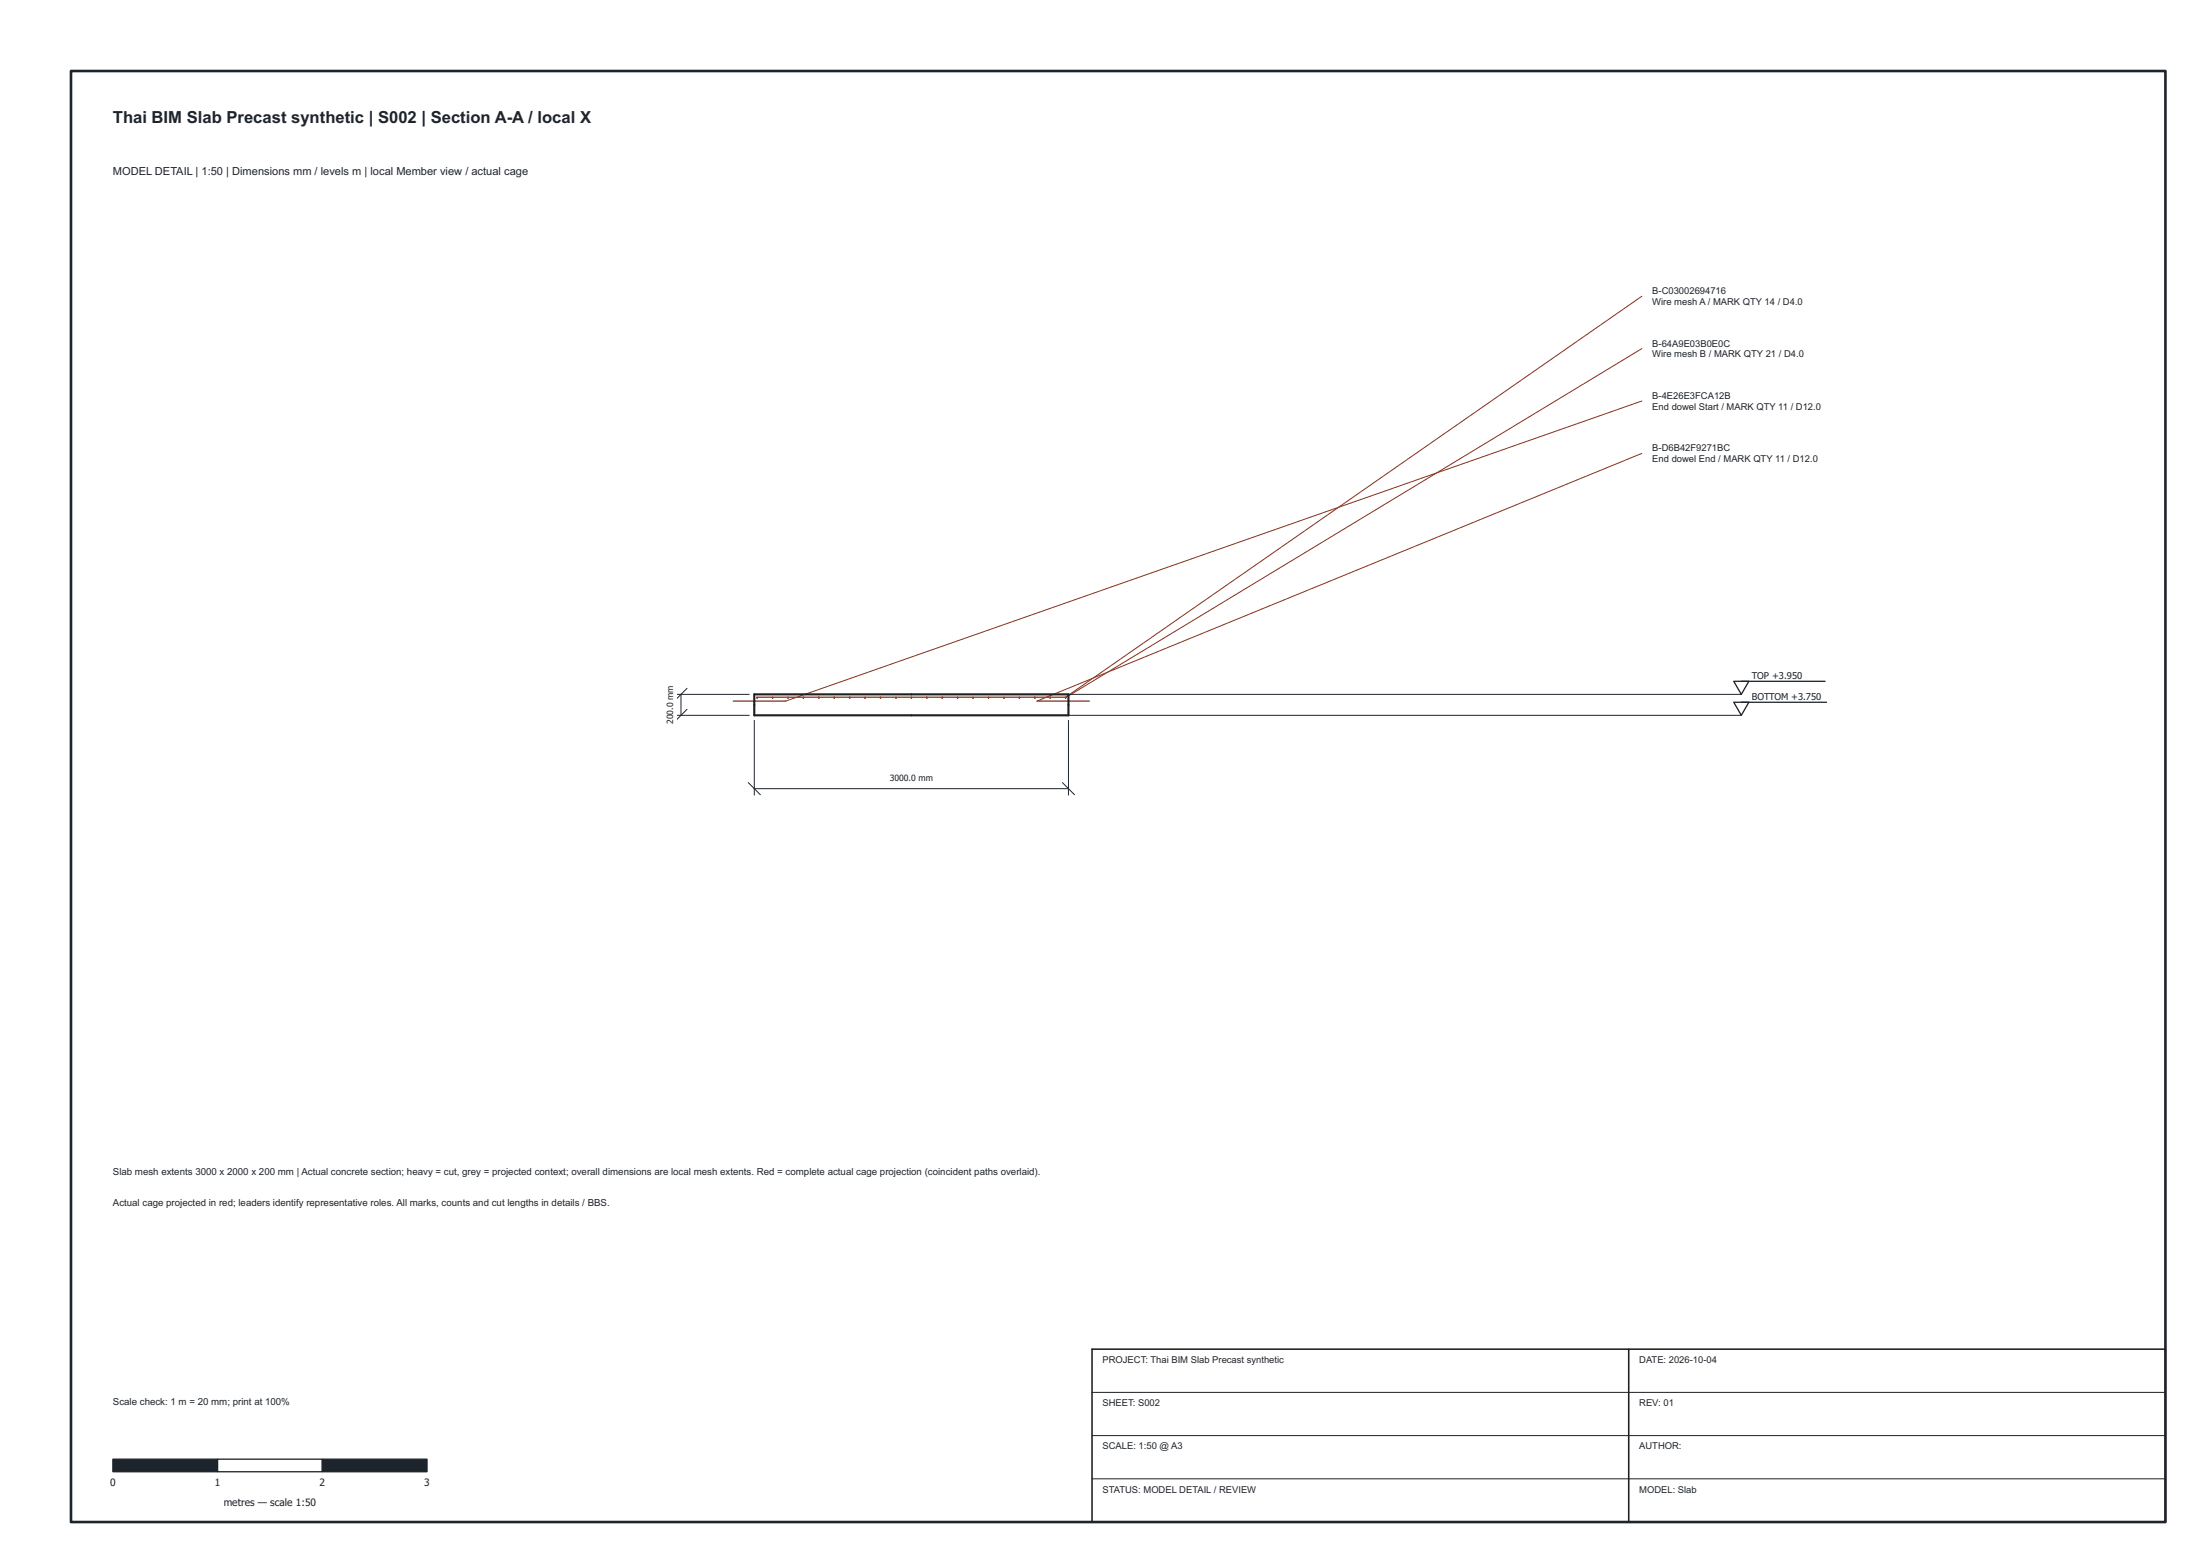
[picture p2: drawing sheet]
<svg xmlns="http://www.w3.org/2000/svg" width="420mm" height="297mm" viewBox="0 0 420 297" stroke-linecap="round" stroke-linejoin="round" font-family="sans-serif">
<path d="M144.1 132.6h60v4h-60z" fill="none" stroke="#aaa" stroke-width=".19"/>
<path d="M313.6 56.6l-110.1 76.5M313.6 76.6l-163.5 57.2M313.6 66.6l-110.1 66.6M313.6 86.6l-115.5 47.2" fill="none" stroke="#8c301b" stroke-width=".19"/>
<path d="M208.6 265.8h205M208.6 274.1h205M208.6 282.3h205" fill="none" stroke="#202020" stroke-width=".19"/>
<g fill="none" stroke="#8c301b" stroke-width=".25">
<path d="M140.1 133.8h10M144.6 133.2h.1M144.6 133.1v.1M144.6 133.1h.1M144.6 133.1h58.9M147.5 133.2h.1M147.6 133.1l-.1 .1M147.6 133.2h-.1M147.6 133.2h.1M150.4 133.2h.1M150.5 133.2h.1M150.5 133.1v.1"/>
<path d="M153.4 133.2h.1M153.4 133.1v.1M153.4 133.1h.1M153.5 133.2h-.1M153.5 133.2h.1M156.3 133.2h.1M156.4 133.1h.1M156.4 133.1l-.1 .1M156.4 133.2h.1M159.3 133.2h.1M159.3 133.1v.1M159.3 133.1h.1"/>
<path d="M159.3 133.1l.1 .1M159.4 133.2h.1M159.4 133.2h-.1M162.2 133.2h.1M162.3 133.1l-.1 .1M162.3 133.1h.1M162.3 133.2h.1M162.3 133.1v.1M165.2 133.2h.1M165.2 133.1v.1M165.2 133.1h.1M165.3 133.2h-.1"/>
<path d="M165.3 133.2h.1M168.1 133.2h.1M168.2 133.1l-.1 .1M168.2 133.2h.1M171.1 133.2h.1M171.1 133.1v.1M174 133.2h.1M174 133.1v.1M174 133.1h.1M174.1 133.2h.1M177 133.2h.1M177 133.1v.1"/>
<path d="M179.9 133.2h.1M179.9 133.1l.1 .1M179.9 133.1v.1M180 133.2h-.1M180 133.2h.1M182.9 133.2h.1M182.9 133.1v.1M182.9 133.1h.1M185.8 133.2h.1M185.8 133.1h.1M185.8 133.1v.1M185.9 133.2h-.1"/>
<path d="M185.9 133.2h.1M188.7 133.2h.1M188.8 133.2h-.1M188.8 133.1v.1M188.8 133.2h.1M188.8 133.1h.1M191.7 133.2h.1M191.7 133.1v.1M191.7 133.1h.1M191.8 133.1v.1M191.8 133.2h-.1M191.8 133.2h.1"/>
<path d="M194.6 133.2h.1M194.7 133.1l-.1 .1M194.7 133.1h.1M194.7 133.2h.1M197.6 133.2h.1M197.6 133.1v.1M197.7 133.2h.1M197.7 133.2h-.1M198.1 133.8h10M200.5 133.2h.1M200.5 133.1v.1M200.5 133.1l.1 .1"/>
<path d="M200.6 133.2h.1M203.5 133.2h.1M203.5 133.1v.1M203.5 133.1h.1M203.6 133.2h.1"/>
</g>
<path d="M144.1 132.6h60v4h-60z" fill="none" stroke="#202020" stroke-width=".4"/>
<path d="M208.6 257.6h205v33h-205zM311.1 257.6v33" fill="none" stroke="#202020" stroke-width=".3"/>
<path d="M21.6 278.6h20v2.4h-20z" fill="#1e242c" stroke="#1e242c" stroke-width=".25"/>
<path d="M41.6 278.6h20v2.4h-20z" fill="#fff" stroke="#1e242c" stroke-width=".25"/>
<path d="M61.6 278.6h20v2.4h-20z" fill="#1e242c" stroke="#1e242c" stroke-width=".25"/>
<path d="M144.1 137.6v14.2M204.1 137.6v14.2M142.9 149.4l2.3 2.3M144.1 150.6h60M202.9 149.4l2.3 2.3" fill="none" stroke="#1e242c" stroke-width=".19"/>
<path d="M166.9 147h14.3v2.8h-14.3z" fill="#fff"/>
<path d="M128.9 136.6h14.2M128.9 132.6h14.2M130.1 132.6v4M131.2 135.4l-2.3 2.3M131.2 131.4l-2.3 2.3" fill="none" stroke="#1e242c" stroke-width=".19"/>
<path d="M126.5 128.1h2.8v12.9h-2.8z" fill="#fff"/>
<path d="M204.1 136.6h128.5M204.1 132.6h128.5" fill="none" stroke="#1e242c" stroke-width=".19"/>
<path d="M331.1 134.1h2.9l-1.4 2.5zM331.1 130.1h2.9l-1.4 2.5zM332.6 134.1h16.2M332.6 130.1h16" fill="none" stroke="#1e242c" stroke-width=".25"/>
<path d="M13.6 13.6h400v277h-400z" fill="none" stroke="#1e242c" stroke-width=".5"/>
<text font-size="3.2" fill="#1e242c" x="21.6" y="23.4">Thai BIM Slab Precast synthetic | S002 | Section A-A / local X</text>
<text font-size="2.1" fill="#1e242c" x="21.6" y="33.5">MODEL DETAIL | 1:50 | Dimensions mm / levels m | local Member view / actual cage</text>
<g font-size="1.9" fill="#1e242c">
<text x="21.6" y="224.2">Slab mesh extents 3000 x 2000 x 200 mm | Actual concrete section; heavy = cut, grey = projected context; overall dimensions are local mesh extents. Red = complete actual cage projection (coincident paths overlaid).</text>
<text x="21.6" y="230.2">Actual cage projected in red; leaders identify representative roles. All marks, counts and cut lengths in details / BBS.</text>
<text x="21.6" y="268.2">Scale check: 1 m = 20 mm; print at 100%</text>
<text x="21" y="283.7">0</text>
<text x="41" y="283.7">1</text>
<text x="42.7" y="287.5">metres — scale 1:50</text>
<text x="61" y="283.7">2</text>
<text x="81" y="283.7">3</text>
</g>
<g font-size="1.8" fill="#1e242c">
<text x="315.6" y="56.2">B-C03002694716</text>
<text x="315.6" y="58.2">Wire mesh A / MARK QTY 14 / D4.0</text>
<text x="315.6" y="66.2">B-64A9E03B0E0C</text>
<text x="315.6" y="68.2">Wire mesh B / MARK QTY 21 / D4.0</text>
<text x="315.6" y="76.2">B-4E26E3FCA12B</text>
<text x="315.6" y="78.2">End dowel Start / MARK QTY 11 / D12.0</text>
<text x="315.6" y="86.2">B-D6B42F9271BC</text>
<text x="315.6" y="88.2">End dowel End / MARK QTY 11 / D12.0</text>
<text x="334.6" y="129.7">TOP +3.950</text>
<text x="334.6" y="133.7">BOTTOM +3.750</text>
<text x="210.6" y="260.2">PROJECT: Thai BIM Slab Precast synthetic</text>
<text x="313.1" y="260.2">DATE: 2026-10-04</text>
<text x="210.6" y="268.4">SHEET: S002</text>
<text x="313.1" y="268.4">REV: 01</text>
<text x="210.6" y="276.7">SCALE: 1:50 @ A3</text>
<text x="313.1" y="276.7">AUTHOR:</text>
<text x="210.6" y="284.9">STATUS: MODEL DETAIL / REVIEW</text>
<text x="313.1" y="284.9">MODEL: Slab</text>
</g>
<g font-size="1.6" fill="#1e242c">
<text x="128.6" y="138.3" transform="rotate(-90 128.6 138.3)">200.0 mm</text>
<text x="169.9" y="149.1">3000.0 mm</text>
</g>
</svg>
